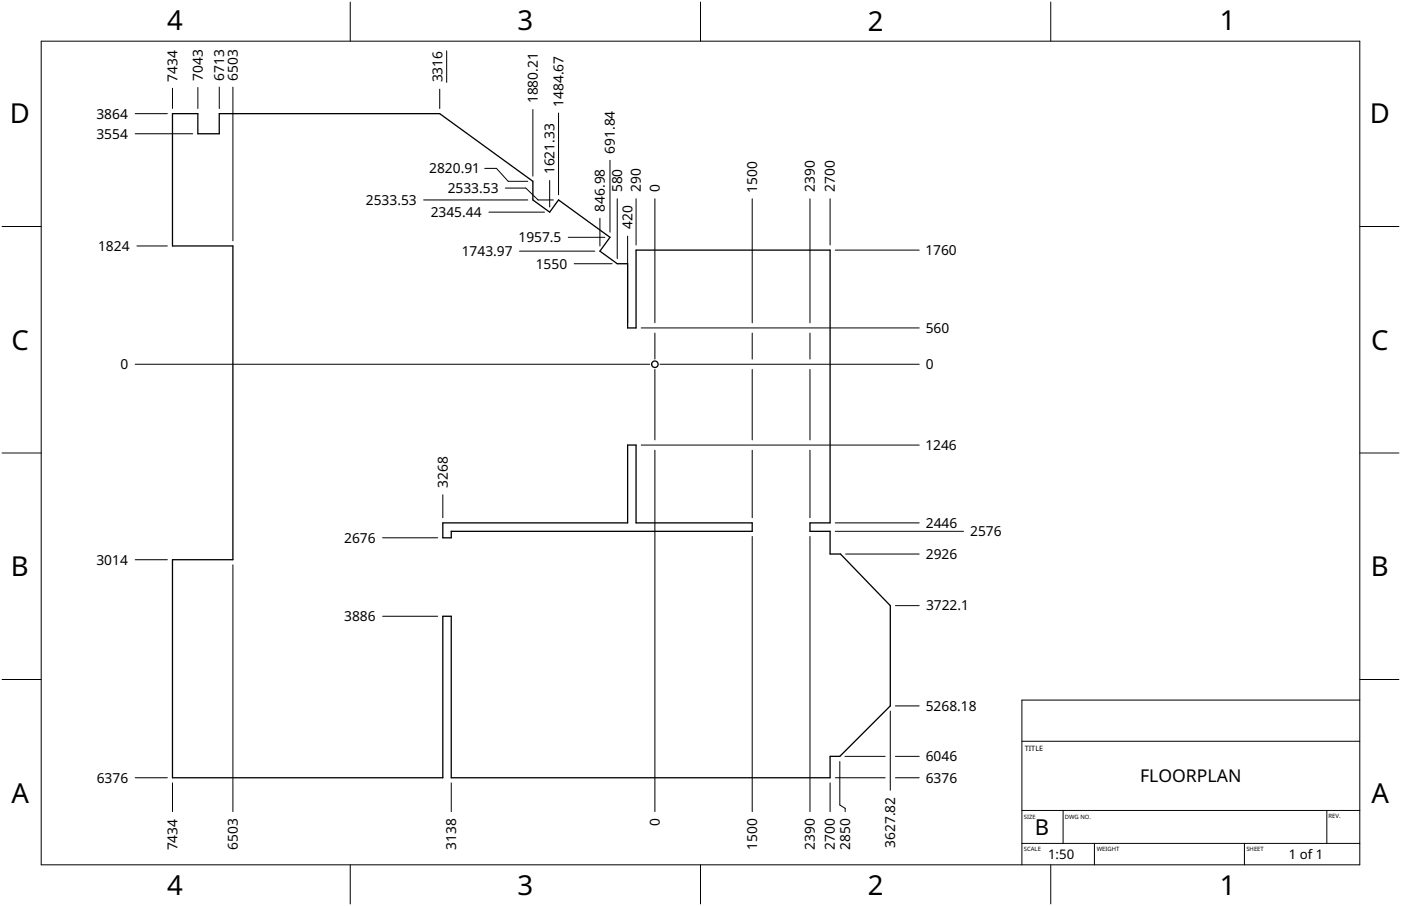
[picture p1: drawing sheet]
<svg xmlns="http://www.w3.org/2000/svg" width="432mm" height="279mm" viewBox="0 0 432 279" stroke-linecap="round" stroke-linejoin="round" font-family="sans-serif">
<g fill="none" stroke="#000" stroke-width=".4">
<path d="M53.2 35.1h7.8v6.2h6.6v-6.2h67.9l28.7 20.8v5.8l5.2 3.7 2.7-3.7 15.9 11.5-3.1 4.3 5.3 3.8h3.2v19.8h2.6v-24h59.8v84.2h-6.2v2.6h6.2v7h3.2l15.4 15.9v30.9l-15.6 15.6h-3v6.6h-116.7v-49.8h-2.6v49.8h-83.3v-67.3h18.6v-96.7h-18.6zM136.5 161.3h56.9v-24h2.6v24h35.8v2.6h-92.7v2h-2.6z"/>
<circle cx="201.8" cy="112.3" r="1"/>
</g>
<g fill="none" stroke="#000" stroke-width=".31">
<path d="M12.7 12.7h406.4v254h-406.4zM107.9 .6v12.1M137.7 15.7v9.7M215.9 .6v12.1M323.8 .6v12.1M41.7 35.1h9.9M53.2 27.2v6.3M61 27v6.5M67.6 26.9v6.6M71.8 26.9v47.4M135.5 27.5v6M164.2 33.8v20.5"/>
<path d="M172.1 34.8v25.3M41.7 41.3h17.7M149.4 51.9h3.6l3.6 4h6M155.8 58h6.3l3.7 3.7h4.8M169.4 55.7v8.1M188 49.4v22.2M.6 69.8h12.1M42.2 75.9h9.4M130.6 61.7h32M150.7 65.4h17.1M160.1 77.5h23.2M175.1 73.2h11.3"/>
<path d="M184.9 67.3v8.6M190.2 61.3v18.4M193.4 72.8v26.7M196 61.3v14.2M201.8 61.3v38.2M231.8 61.3v38.2M249.6 61.3v38.2M255.8 61.3v14.2M257.4 77.1h25.9M419.1 69.8h12.1M177 81.3h11.7M41.7 112.3h158.6"/>
<path d="M197.6 101.1h85.7M201.8 102.7v8M201.8 113.9v21.8M203.4 112.3h79.9M231.8 102.7v8M231.8 113.9v21.8M249.6 102.7v8M249.6 113.9v21.8M.6 139.7h12.1M197.6 137.3h85.7M201.8 138.8v111.5M231.8 138.8v20.9"/>
<path d="M249.6 138.8v20.9M419.1 139.7h12.1M136.5 152.6v7.1M41.7 172.6h9.9M71.8 174.2v76.1M117.9 165.9h17M231.8 165.4v84.9M249.6 165.4v84.9M257.4 161.3h25.9M257.4 163.9h39.6M260.6 170.9h22.7M117.9 190.1h17"/>
<path d="M276 186.8h7.3M.6 209.5h12.1M274.4 219.3v24.4M276 217.7h7.3M419.1 209.5h12.1M419.1 215.9h-104.1v50.8M41.7 239.9h9.9M257.4 239.9h15.4M258.8 234.8v13.5l1.7 1v1M260.4 233.3h12.4M276 233.3h7.3M276 239.9h7.3"/>
<path d="M315 228.6h104.1M53.2 241.4v8.9M139.1 241.4v8.9M255.8 241.4v8.9M315 249.9h104.1M327.7 249.9v10.2M408.9 249.9v10.2M107.9 266.7v12.1M215.9 266.7v12.1M315 260.1h104.1M323.8 266.7v12.1M337.3 260.1v6.6"/>
<path d="M383.5 260.1v6.6"/>
</g>
<g font-size="8.5">
<text x="51.5" y="9.4">4</text>
<text x="159.5" y="9.4">3</text>
<text x="267.5" y="9.4">2</text>
<text x="375.9" y="9.4">1</text>
<text x="3.1" y="38">D</text>
<text x="422.2" y="38">D</text>
<text x="3.5" y="107.8">C</text>
<text x="422.6" y="107.8">C</text>
<text x="3.4" y="177.7">B</text>
<text x="422.5" y="177.7">B</text>
<text x="3.6" y="247.5">A</text>
<text x="422.7" y="247.5">A</text>
<text x="51.5" y="276.1">4</text>
<text x="159.5" y="276.1">3</text>
<text x="267.5" y="276.1">2</text>
<text x="375.9" y="276.1">1</text>
</g>
<text font-size="6.8" x="318.9" y="257.5">B</text>
<text font-size="5.4" x="351.4" y="241">FLOORPLAN</text>
<g font-size="4.2">
<text x="54.7" y="25.1" transform="rotate(-90 54.7 25.1)">7434</text>
<text x="62.5" y="24.9" transform="rotate(-90 62.5 24.9)">7043</text>
<text x="69.1" y="24.8" transform="rotate(-90 69.1 24.8)">6713</text>
<text x="73.3" y="24.8" transform="rotate(-90 73.3 24.8)">6503</text>
<text x="136.4" y="25.4" transform="rotate(-90 136.4 25.4)">3316</text>
<text x="165.7" y="31.9" transform="rotate(-90 165.7 31.9)">1880.21</text>
<text x="173.6" y="32.9" transform="rotate(-90 173.6 32.9)">1484.67</text>
<text x="29.7" y="36.6">3864</text>
<text x="29.7" y="42.8">3554</text>
<text x="189.5" y="47.4" transform="rotate(-90 189.5 47.4)">691.84</text>
<text x="132.3" y="53.4">2820.91</text>
<text x="170.9" y="53.7" transform="rotate(-90 170.9 53.7)">1621.33</text>
<text x="138" y="59.5">2533.53</text>
<text x="191.7" y="59.3" transform="rotate(-90 191.7 59.3)">580</text>
<text x="197.5" y="59.2" transform="rotate(-90 197.5 59.2)">290</text>
<text x="203.3" y="59.2" transform="rotate(-90 203.3 59.2)">0</text>
<text x="233.3" y="59.4" transform="rotate(-90 233.3 59.4)">1500</text>
<text x="251.1" y="59.2" transform="rotate(-90 251.1 59.2)">2390</text>
<text x="257.3" y="59.2" transform="rotate(-90 257.3 59.2)">2700</text>
<text x="112.8" y="63.2">2533.53</text>
<text x="186.4" y="65.3" transform="rotate(-90 186.4 65.3)">846.98</text>
<text x="132.7" y="66.9">2345.44</text>
<text x="194.9" y="70.6" transform="rotate(-90 194.9 70.6)">420</text>
<text x="30.2" y="77.4">1824</text>
<text x="159.8" y="74.7">1957.5</text>
<text x="142.3" y="78.9">1743.97</text>
<text x="165.1" y="82.8">1550</text>
<text x="285.2" y="78.6">1760</text>
<text x="285.3" y="102.6">560</text>
<text x="37.1" y="113.8">0</text>
<text x="285.4" y="113.8">0</text>
<text x="285.2" y="138.8">1246</text>
<text x="138" y="150.5" transform="rotate(-90 138 150.5)">3268</text>
<text x="106.1" y="167.4">2676</text>
<text x="285.4" y="162.8">2446</text>
<text x="299" y="165.4">2576</text>
<text x="285.4" y="172.4">2926</text>
<text x="29.7" y="174.1">3014</text>
<text x="106.1" y="191.6">3886</text>
<text x="285.4" y="188.3">3722.1</text>
<text x="285.3" y="219.2">5268.18</text>
<text x="285.3" y="234.8">6046</text>
<text x="29.8" y="241.4">6376</text>
<text x="285.3" y="241.4">6376</text>
<text x="203.3" y="254.8" transform="rotate(-90 203.3 254.8)">0</text>
<text x="54.7" y="262.2" transform="rotate(-90 54.7 262.2)">7434</text>
<text x="73.3" y="262.1" transform="rotate(-90 73.3 262.1)">6503</text>
<text x="140.6" y="262.1" transform="rotate(-90 140.6 262.1)">3138</text>
<text x="233.3" y="262.1" transform="rotate(-90 233.3 262.1)">1500</text>
<text x="251.1" y="262.1" transform="rotate(-90 251.1 262.1)">2390</text>
<text x="257.3" y="262.1" transform="rotate(-90 257.3 262.1)">2700</text>
<text x="262" y="262.1" transform="rotate(-90 262 262.1)">2850</text>
<text x="275.9" y="261.5" transform="rotate(-90 275.9 261.5)">3627.82</text>
</g>
<g font-size="4.1">
<text x="323" y="264.8">1:50</text>
<text x="397.3" y="264.9">1 of 1</text>
</g>
<text font-size="2.3" x="315.8" y="231.7">TITLE</text>
<g font-size="1.8">
<text x="315.6" y="252.4">SIZE</text>
<text x="328.2" y="252.4">DWG NO.</text>
<text x="409.5" y="252.4">REV.</text>
<text x="315.6" y="262.6">SCALE</text>
<text x="338" y="262.6">WEIGHT</text>
<text x="384.2" y="262.6">SHEET</text>
</g>
</svg>
